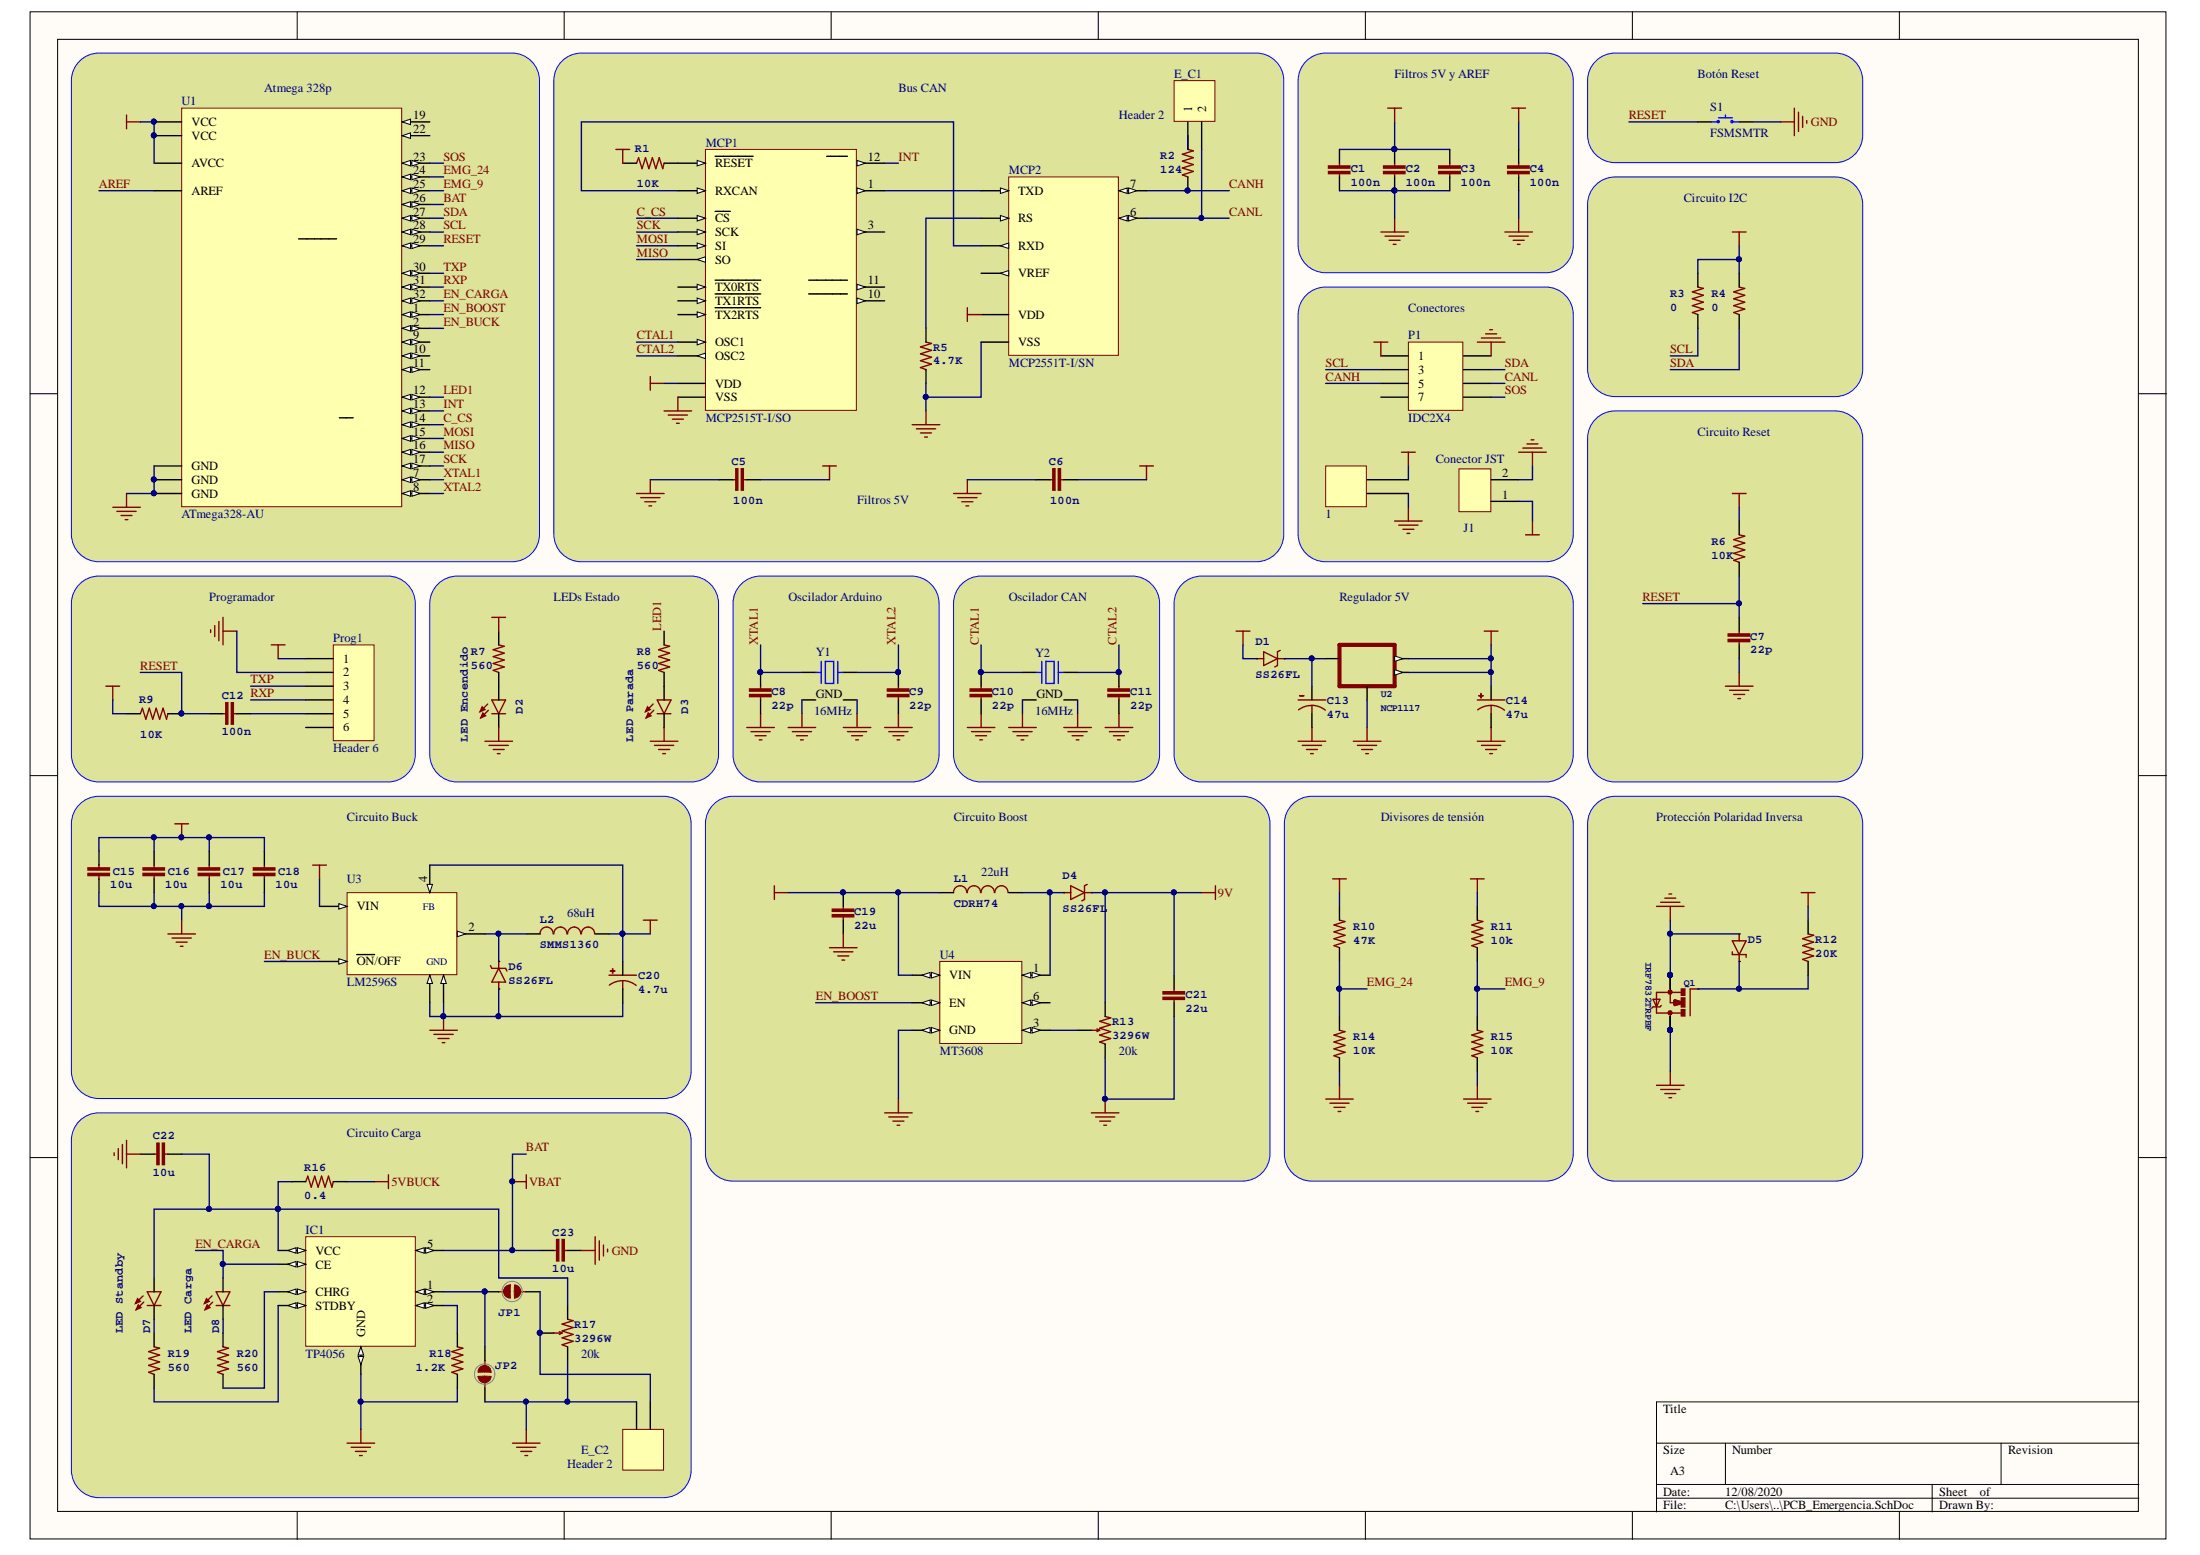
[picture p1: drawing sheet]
# Altium project PCB_Emergencia.PrjPcb
1 sheet, 72 parts. Net scope: global (net labels, ports and power ports of the same name join across sheets).
Board file: PCB_Emergencia.PcbDoc

## Sheet PCB_Emergencia.SchDoc
size A3

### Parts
C1  Cap: 100n  [0805]  (hidden comment: CapacitorStandard 0603 ceramic capacitor, and 0.1" leaded capacitor.)
C2  Cap: 100n  [0805]  (hidden comment: CapacitorStandard 0603 ceramic capacitor, and 0.1" leaded capacitor.)
C3  Cap: 100n  [0805]  (hidden comment: CapacitorStandard 0603 ceramic capacitor, and 0.1" leaded capacitor.)
C4  Cap: 100n  [0805]  (hidden comment: CapacitorStandard 0603 ceramic capacitor, and 0.1" leaded capacitor.)
C5  Cap: 100n  [0805]  (hidden comment: CapacitorStandard 0603 ceramic capacitor, and 0.1" leaded capacitor.)
C6  Cap: 100n  [0805]  (hidden comment: CapacitorStandard 0603 ceramic capacitor, and 0.1" leaded capacitor.)
C7  Cap: 22p  [0805]  (hidden comment: CapacitorStandard 0603 ceramic capacitor, and 0.1" leaded capacitor.)
C8  Cap: 22p  [0805]  (hidden comment: CapacitorStandard 0603 ceramic capacitor, and 0.1" leaded capacitor.)
C9  Cap: 22p  [0805]  (hidden comment: CapacitorStandard 0603 ceramic capacitor, and 0.1" leaded capacitor.)
C10  Cap: 22p  [0805]  (hidden comment: CapacitorStandard 0603 ceramic capacitor, and 0.1" leaded capacitor.)
C11  Cap: 22p  [0805]  (hidden comment: CapacitorStandard 0603 ceramic capacitor, and 0.1" leaded capacitor.)
C12  Cap: 100n  [0805]  (hidden comment: CapacitorStandard 0603 ceramic capacitor, and 0.1" leaded capacitor.)
C13  47u  [PANASONIC_D]
C14  47u  [PANASONIC_D]
C15  Cap: 10u  [0805]  (hidden comment: CapacitorStandard 0603 ceramic capacitor, and 0.1" leaded capacitor.)
C16  Cap: 10u  [0805]  (hidden comment: CapacitorStandard 0603 ceramic capacitor, and 0.1" leaded capacitor.)
C17  Cap: 10u  [0805]  (hidden comment: CapacitorStandard 0603 ceramic capacitor, and 0.1" leaded capacitor.)
C18  Cap: 10u  [0805]  (hidden comment: CapacitorStandard 0603 ceramic capacitor, and 0.1" leaded capacitor.)
C19  Cap: 22u  [0805]  (hidden comment: CapacitorStandard 0603 ceramic capacitor, and 0.1" leaded capacitor.)
C20  4.7u  [PANASONIC_D]
C21  Cap: 22u  [0805]  (hidden comment: CapacitorStandard 0603 ceramic capacitor, and 0.1" leaded capacitor.)
C22  Cap: 10u  [0805]  (hidden comment: CapacitorStandard 0603 ceramic capacitor, and 0.1" leaded capacitor.)
C23  Cap: 10u  [0805]  (hidden comment: CapacitorStandard 0603 ceramic capacitor, and 0.1" leaded capacitor.)
D1  SS26FL  [SS26FL]
D2  LED Encendido  [LED-1206]
D3  LED Parada  [LED-1206]
D4  SS26FL  [SS26FL]
D5  13V Zener MM1Z13  [SOD-123]  (value not drawn)
D6  SS26FL  [SS26FL]
D7  LED Standby  [LED-1206]
D8  LED Carga  [LED-1206]
E_C1  Header 2  [HDR1X2]
E_C2  Header 2  [HDR1X2]
IC1  TP4056  [*SOP-8]
J1  Conector JST  [*JST_S2B-PH-K-S(LF)(SN)]
J2  20020110-D021A01LF  [FCI 06-381-2PIN]  (value not drawn)
JP1  JUMPER-PAD-2-NC_BY_PASTE  [PAD-JUMPER-2-NC_BY_PASTE_YES_SILK]  (value not drawn)
JP2  JUMPER-PAD-2-NC_BY_PASTE  [PAD-JUMPER-2-NC_BY_PASTE_YES_SILK]  (value not drawn)
L1  CDRH74  value 22uH  [CDRH74]
L2  SMMS1360  value 68uH  [SMMS1360 - duplicate]
MCP1  MCP2515T-I/SO  [SOIC-SO18_N]
MCP2  MCP2551T-I/SN  [SOIC-SN8_N]
P1  IDC2X4  [IDC2X4]
Prog1  Header 6  [HDR1X6]
Q1  IRF7832TRPBF  [SO-08]
R1  Res: 10K  [0805]  (hidden comment: ResistorBasic schematic elements and footprints for 0603, 1206, and PTH resistors.)
R2  Res: 124  [0805]  (hidden comment: ResistorBasic schematic elements and footprints for 0603, 1206, and PTH resistors.)
R3  Res: 0  [0805]  (hidden comment: ResistorBasic schematic elements and footprints for 0603, 1206, and PTH resistors.)
R4  Res: 0  [0805]  (hidden comment: ResistorBasic schematic elements and footprints for 0603, 1206, and PTH resistors.)
R5  Res: 4.7K  [0805]  (hidden comment: ResistorBasic schematic elements and footprints for 0603, 1206, and PTH resistors.)
R6  Res: 10K  [0805]  (hidden comment: ResistorBasic schematic elements and footprints for 0603, 1206, and PTH resistors.)
R7  Res: 560  [0805]  (hidden comment: ResistorBasic schematic elements and footprints for 0603, 1206, and PTH resistors.)
R8  Res: 560  [0805]  (hidden comment: ResistorBasic schematic elements and footprints for 0603, 1206, and PTH resistors.)
R9  Res: 10K  [0805]  (hidden comment: ResistorBasic schematic elements and footprints for 0603, 1206, and PTH resistors.)
R10  Res: 47K  [0805]  (hidden comment: ResistorBasic schematic elements and footprints for 0603, 1206, and PTH resistors.)
R11  Res: 10k  [0805]  (hidden comment: ResistorBasic schematic elements and footprints for 0603, 1206, and PTH resistors.)
R12  20K  [0805]
R13  3296W  value 20k  [3296W]
R14  Res: 10K  [0805]  (hidden comment: ResistorBasic schematic elements and footprints for 0603, 1206, and PTH resistors.)
R15  Res: 10K  [0805]  (hidden comment: ResistorBasic schematic elements and footprints for 0603, 1206, and PTH resistors.)
R16  Res: 0.4  [0805]  (hidden comment: ResistorBasic schematic elements and footprints for 0603, 1206, and PTH resistors.)
R17  3296W  value 20k  [3296W]
R18  Res: 1.2K  [0805]  (hidden comment: ResistorBasic schematic elements and footprints for 0603, 1206, and PTH resistors.)
R19  Res: 560  [0805]  (hidden comment: ResistorBasic schematic elements and footprints for 0603, 1206, and PTH resistors.)
R20  Res: 560  [0805]  (hidden comment: ResistorBasic schematic elements and footprints for 0603, 1206, and PTH resistors.)
S1  FSMSMTR  [TE FSMSMTR]
U1  ATmega328-AU  [32A_N]
U2  NCP1117  [SOT223]
U3  LM2596S  [LM2596S]
U4  MT3608  [*SOT23-6]
Y1  16MHz  [NDK NX3225SA]
Y2  16MHz  [NDK NX3225SA]

### Blocks framed on the sheet
Atmega 328p: U1
Filtros 5V y AREF: C1-C4
Botón Reset: S1
Circuito I2C: R3 R4
Conectores: J1 J2 P1
Circuito Reset: C7 R6
Programador: C12 Prog1 R9
LEDs Estado: D2 D3 R7 R8
Oscilador Arduino: C8 C9 Y1
Oscilador CAN: C10 C11 Y2
Regulador 5V: C13 C14 D1 U2
Circuito Buck: C15-C18 C20 D6 L2 U3
Circuito Boost: C19 C21 D4 L1 R13 U4
Divisores de tensión: R10 R11 R14 R15
Protección Polaridad Inversa: D5 Q1 R12
Circuito Carga: C22 C23 D7 D8 E_C2 IC1 JP1 JP2 R16-R20

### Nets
5V: C1.2 C2.2 C3.2 C5.2 C6.2 C14.+ MCP1.18(VDD) MCP2.3(VDD) Prog1.1 R1.1 R3.2 R4.2 R6.2 R7.2 R9.1 U1.4(VCC) U1.6(VCC) U1.18(AVCC) U2.2(OUT) U2.4(OUT@1)
5VBUCK: C20.+ L2.PS2 R16.2 U3.4(FB)
9V: C21.1 D1.A D4.C P1.1 R11.2 R13.1
24V: C15.2 C16.2 C17.2 C18.2 J2.1 R10.2 R12.2 U3.1(VIN)
AREF: C4.2 U1.20(AREF)
BAT: C19.1 C23.1 IC1.5(BAT) J1.1 L1.1 U1.26(PC3_(ADC3/PCINT11)) U4.5(VIN)  [also labelled VBAT]
GND: C1.1 C2.1 C3.1 C4.1 C5.1 C6.1 C7.1 C8.1 C9.2 C10.1 C11.2 C13.- C14.- C15.1 C16.1 C17.1 C18.1 C19.2 C20.- C21.2 C22.2 C23.2 D2.C D3.C D5.A D6.A E_C2.2 IC1.3(GND) J1.2 JP2.1 MCP1.9(VSS) MCP2.2(VSS) P1.2 Prog1.2 Q1.1(S) Q1.2(S) Q1.3(S) R5.1 R13.3 R14.1 R15.1 R17.3 R18.1 S1.2 U1.3(GND) U1.5(GND) U1.21(GND) U2.1(ADJ) U3.3(GND) U3.6(GND@6) U4.2(GND) Y1.2(GND) Y1.4(GND) Y2.2(GND) Y2.4(GND)
GNDC: J2.2 Q1.5(D) Q1.6(D) Q1.7(D) Q1.8(D)
C_CS: MCP1.16(~{CS}) U1.14(PB2_(PCINT2/~{SS}/OC1B))
CANH: MCP2.7(CANH) P1.5 R2.1
CANL: E_C1.2 MCP2.6(CANL) P1.6
CTAL1: C10.2 MCP1.8(OSC1) Y2.1
CTAL2: C11.1 MCP1.7(OSC2) Y2.3
EMG_9: R11.1 R15.2 U1.25(PC2_(ADC2/PCINT10))
EMG_24: R10.1 R14.2 U1.24(PC1_(ADC1/PCINT9))
EN_BOOST: U1.1(PD3_(PCINT19/OC2B/INT1)) U4.4(EN)
EN_BUCK: U1.2(PD4_(PCINT20/XCK/T0)) U3.5(~{ON}/OFF)
EN_CARGA: D8.A IC1.8(CE) U1.32(PD2_(INT0/PCINT18))
INT: MCP1.12(~{INT}) U1.13(PB1_(PCINT1/OC1A))
LED1: R8.2 U1.12(PB0_(PCINT0/CLKO/ICP1))
MISO: MCP1.15(SO) U1.16(PB4_(PCINT4/MISO))
MOSI: MCP1.14(SI) U1.15(PB3_(PCINT3/OC2A/MOSI))
RESET: C7.2 C12.2 R6.1 R9.2 S1.1 U1.29(PC6_(~{RESET}/PCINT14))
RXP: Prog1.4 U1.31(PD1_(TXD/PCINT17))
SCK: MCP1.13(SCK) U1.17(PB5_(SCK/PCINT5))
SCL: P1.3 R3.1 U1.28(PC5_(ADC5/SCL/PCINT13))
SDA: P1.4 R4.1 U1.27(PC4_(ADC4/SDA/PCINT12))
SOS: P1.8 U1.23(PC0_(ADC0/PCINT8))
TXP: Prog1.3 U1.30(PD0_(RXD/PCINT16))
XTAL1: C8.2 U1.7(PB6_(PCINT6/XTAL1/TOSC1)) Y1.1
XTAL2: C9.1 U1.8(PB7_(PCINT7/XTAL2/TOSC2)) Y1.3
NetC12_1: C12.1 Prog1.5
NetC13_+: C13.+ D1.C U2.3(IN)
NetC22_1: C22.1 D7.A IC1.4(VCC) R16.1 R17.1
NetD2_A: D2.A R7.1
NetD3_A: D3.A R8.1
NetD4_A: D4.A L1.2 U4.1(SW)
NetD5_C: D5.C Q1.4(G) R12.1
NetD6_C: D6.C L2.PS1 U3.2(OUT)
NetD7_C: D7.C R19.2
NetD8_C: D8.C R20.2
NetE_C1_1: E_C1.1 R2.2
NetE_C2_1: E_C2.1 JP1.2 R17.2
NetIC1_1: IC1.1(TEMP) JP1.1 JP2.2
NetIC1_2: IC1.2(PROG) R18.2
NetIC1_6: IC1.6(STDBY) R19.1
NetIC1_7: IC1.7(CHRG) R20.1
NetMCP1_1: MCP1.1(TXCAN) MCP2.1(TXD)
NetMCP1_2: MCP1.2(RXCAN) MCP2.4(RXD)
NetMCP1_17: MCP1.17(~{RESET}) R1.2
NetMCP2_8: MCP2.8(RS) R5.2
NetR13_2: R13.2 U4.3(FB)

Not connected (* = marked no-connect by the designer): MCP1 3(CLKOUT/SOF) 4(~{TX0RTS}) 5(~{TX1RTS}) 6(~{TX2RTS}) 10(~{RX1BF}) 11(~{RX0BF}); MCP2 5(VREF); P1 7; Prog1 6; U1 9(PD5_(PCINT21/OC0B/T1)) 10(PD6_(PCINT22/OC0A/AIN0)) 11(PD7_(PCINT23/AIN1)) 19(ADC6) 22(ADC7); U4 6(NC)

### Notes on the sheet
- Bus CAN
- Filtros 5V
